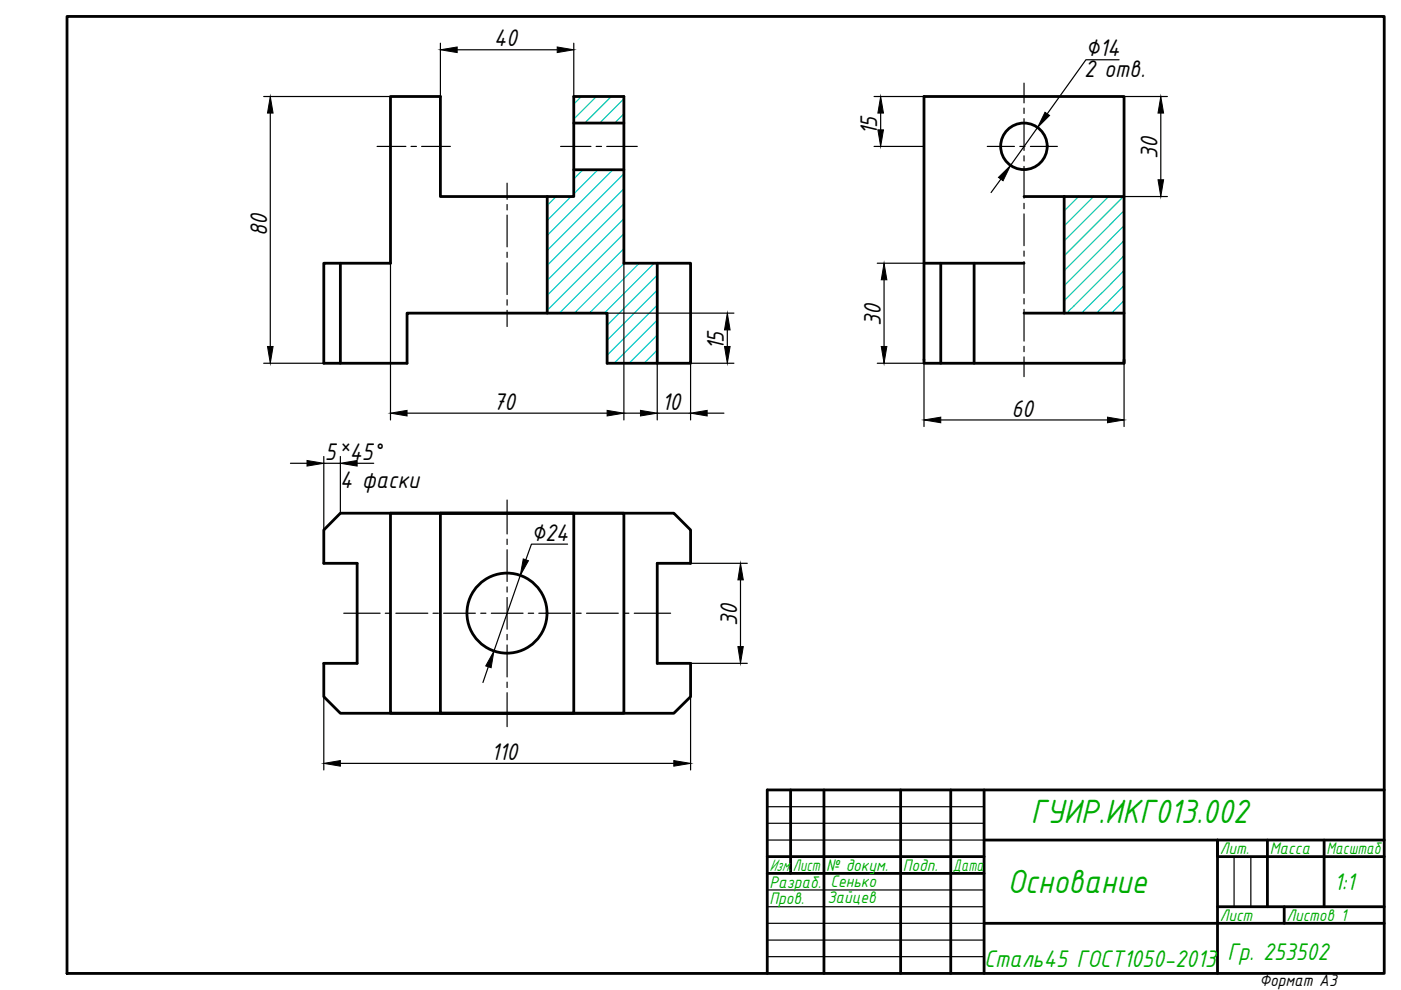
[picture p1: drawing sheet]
<svg xmlns="http://www.w3.org/2000/svg" width="297mm" height="210mm" viewBox="0 0 297 210" stroke-linecap="round" stroke-linejoin="round" font-family="sans-serif">
<!-- layer: 0 -->
<g fill="none" stroke="#000" stroke-width=".59">
<path d="M14.2 3.5h279.3v202.9h-279.3zM82.8 20.5h10.6v21.2h28.3v-21.2h10.6v35.3h14.1v21.2h-17.7v-10.6h-42.4v10.6h-17.6v-21.2h14.1zM121.7 36h10.6M121.7 26.1h10.6M72.2 55.8v21.2M116 41.7v24.7M139.3 55.8v21.2M195.9 55.8h21.2M199.5 55.8v21.2M206.5 55.8v21.2M217.1 41.7h21.2M225.6 41.7v24.7"/>
<path d="M217.1 66.4h21.2M238.3 76.3v.7h-42.4v-56.5h42.4v56.5M72.2 108.8h70.7l3.5 3.6v7h-7.1v21.2h7.1v7.1l-3.5 3.5h-70.7l-3.5-3.5v-7.1h7v-21.2h-7v-7zM82.8 108.8h49.5v42.4h-49.5zM93.4 108.8h28.3v42.4h-28.3zM167.6 167.5v17.7M174.7 167.5v38.9M191 167.5v38.9M201.6 167.5v38.9M208.6 167.5v38.9M208.6 178.1h84.9M268.7 178.1v14.1"/>
<path d="M280.7 178.1v14.1M293.5 167.5h-130.8v38.9M162.7 181.6h45.9M162.7 185.2h45.9M208.6 195.8h84.9M258.1 192.2h35.4M272.3 192.2v3.6M293.5 181.6h-35.4v-3.5v28.3"/>
<circle cx="217.1" cy="31" r="4.9"/>
<circle cx="107.5" cy="130" r="8.5"/>
</g>
<path d="M162.7 171h45.9M162.7 174.6h45.9M162.7 178.1h45.9M162.7 188.7h45.9M162.7 192.2h45.9M162.7 199.3h45.9M162.7 195.8h45.9M261.6 181.6v10.6M265.2 181.6v10.6M162.7 202.8h45.9" fill="none" stroke="#000" stroke-width=".25"/>
<g fill="none" stroke="#000" stroke-width=".25">
<path d="M217.1 17.6v4.2M80 31h6M87.2 31h1.1M89.4 31h6.1M107.5 38.8v3.5M118.9 31h6.4M126.4 31h1.1M128.6 31h6.5M209.3 31h5.8M216.2 31h1.1M217.1 22.9v1.2M217.1 25.2v6.7"/>
<path d="M217.1 33v1.1M217.1 35.3v6.7M218.5 31h5.7M107.5 43.4v1.1M107.5 45.6v6.7M107.5 53.5v1.1M107.5 55.7v6.8M217.1 43.1v1.2M217.1 45.4v6.7M217.1 53.2v1.1M217.1 55.5v6.7M107.5 63.6v1.1"/>
<path d="M107.5 65.8v3.4M217.1 63.3v1.1M217.1 65.6v6.7M217.1 73.4v1.2M217.1 75.7v4.2M107.5 106v7.2M107.5 114.3v1.2M107.5 116.6v6.7M72.9 130h7.7M81.7 130h1.1M83.9 130h6.8M91.8 130h1.1"/>
<path d="M94.1 130h6.7M101.9 130h1.1M104.2 130h6.7M107.5 124.4v1.1M107.5 126.7v6.7M107.5 134.5v1.2M107.5 136.8v6.7M112 130h1.1M114.2 130h6.8M122.1 130h1.1M124.4 130h6.7M132.2 130h1.1"/>
<path d="M134.5 130h7.7M107.5 144.6v1.2M107.5 146.9v7.2"/>
</g>
<g fill="none" stroke="#00c7c7" stroke-width=".25">
<path d="M123.3 20.5l-1.6 1.6M123.6 36l-1.9 1.9M126.4 20.5l-4.7 4.7M126.8 36l-5.1 5.1M129.6 20.5l-5.6 5.6M129.9 36l-13.9 13.9M132.3 21l-5.1 5.1M132.3 24.1l-2 2M132.3 36.8l-16.3 16.3M117.9 41.7l-1.9 1.9M121.1 41.7l-5.1 5.1M132.3 40l-16.3 16.3"/>
<path d="M132.3 43.2l-16.3 16.3M132.3 46.4l-16.3 16.2M132.3 49.5l-16.3 16.3M132.3 52.7l-13.7 13.7M132.4 55.8l-10.6 10.6M135.5 55.8l-10.5 10.6M138.7 55.8l-10.6 10.6M139.3 58.3l-10.6 10.7M228.7 41.7l-3.1 3M231.8 41.7l-6.2 6.2M235 41.7l-9.4 9.4M238.2 41.7l-12.6 12.5"/>
<path d="M238.3 44.7l-12.7 12.7M238.3 47.9l-12.7 12.7M238.3 51l-12.7 12.8M238.3 54.2l-12.2 12.2M238.3 57.4l-9 9M139.3 61.5l-10.6 10.7M139.3 64.7l-10.6 10.6M139.3 67.9l-9.1 9.1M139.3 71l-5.9 6M139.3 74.2l-2.7 2.8M238.3 60.6l-5.8 5.8M238.3 63.7l-2.6 2.7"/>
</g>
<g fill="none" stroke="#000" stroke-width=".25">
<path d="M93.4 9.2v11.3M96.9 10.6h21.2M121.7 9.2v11.3M237.3 12.7h-7.1l-8.2 11.4M55.9 20.5h26.9M57.3 24v49.5M185.3 20.5h10.6M185.3 31h10.6M186.7 24v3.5M212.2 38l-2.1 2.8M220 27l-5.8 8.1M238.3 20.5h9.2"/>
<path d="M246.1 24v14.1M82.8 55.8v33.2M132.3 55.8v33.2M186 55.8h9.9M187.4 59.3v14.2M238.3 41.7h9.2M55.9 77h12.8M128.7 66.4h26.9M139.3 77v12M154.2 69.9v3.6M155.6 77h-9.2v12M186 77h9.9"/>
<path d="M195.9 76.3v14.1M238.3 77v13.4M61.6 98.2h3.5M68.7 96.8v15.6M68.7 98.2h3.5M72.2 96.8v12M75.7 98.2h3.5M86.3 87.6h42.4M132.3 87.6h3.5M139.3 87.6h7.1M149.9 87.6h3.6M199.5 89h35.3"/>
<path d="M120.3 115.4h-7.6l-1.2 3.3M146.4 119.4h12M110.3 122l-5.6 16.1M157 123v14.1M68.7 147.7v15.6M103.5 141.4l-1.1 3.3M146.4 140.6h12M146.4 147.7v15.6M72.2 161.9h70.7"/>
</g>
<g fill="#000" stroke="#000" stroke-width=".21">
<path d="M93.4 10.6l3.5-.6v1.1zM118.1 10l3.6 .6-3.6 .5zM57.3 20.5l.6 3.5h-1.2zM186.7 20.5l.6 3.5h-1.2zM186.1 27.5h1.2l-.6 3.5zM211.7 37.6l2.5-2.5-1.5 3.2zM221.6 23.8l.9 .7-2.5 2.5zM246.1 20.5l.6 3.5h-1.2zM245.5 38.1h1.2l-.6 3.6zM187.4 55.8l.6 3.5h-1.2zM56.7 73.5h1.2l-.6 3.5zM153.6 73.5h1.2l-.6 3.5z"/>
<path d="M154.2 66.4l.6 3.5h-1.2zM186.8 73.5h1.2l-.6 3.5zM65.1 97.6l3.6 .6-3.6 .6zM72.2 98.2l3.5-.6v1.2zM82.8 87.6l3.5-.6v1.2zM128.7 87l3.6 .6-3.6 .6zM135.8 87l3.5 .6-3.5 .6zM146.4 87.6l3.5-.6v1.2zM195.9 89l3.6-.6v1.2zM234.8 88.4l3.5 .6-3.5 .6zM110.9 118.5l1.1 .4-1.7 3.1zM156.4 137.1h1.2l-.6 3.5z"/>
<path d="M157 119.4l.6 3.6h-1.2zM104.7 138.1l-.6 3.5-1.1-.4zM68.7 161.9l3.5-.6v1.1zM142.9 161.3l3.5 .6-3.5 .5z"/>
</g>
<g font-size="7.7" fill="#00ad00">
<text x="218.6" y="174.6">ГУИР.ИКГ013.002</text>
<text x="213.6" y="189.4">Основание</text>
</g>
<g font-size="5.5">
<text x="104.7" y="9.8">40</text>
<text x="230.2" y="12">∅14</text>
<text x="229.9" y="16.2">2 отв.</text>
<text x="186" y="28.7" transform="rotate(-90 186 28.7)">15</text>
<text x="245.4" y="33.7" transform="rotate(-90 245.4 33.7)">30</text>
<text x="56.6" y="50" transform="rotate(-90 56.6 50)">80</text>
<text x="186.7" y="69" transform="rotate(-90 186.7 69)">30</text>
<text x="153.5" y="74.3" transform="rotate(-90 153.5 74.3)">15</text>
<text x="104.6" y="86.9">70</text>
<text x="140.3" y="86.9">10</text>
<text x="214.4" y="88.3">60</text>
<text x="68.9" y="97.5">5</text>
<text x="72.1" y="103.4">4 фаски</text>
<text x="112.6" y="114.7">∅24</text>
<text x="156.3" y="132.6" transform="rotate(-90 156.3 132.6)">30</text>
<text x="104.1" y="161.1">110</text>
</g>
<g font-size="5.5" fill="#00ad00">
<text x="282.9" y="188.7">1:1</text>
<text x="260.3" y="203.6">Гр. 253502</text>
<text x="208.6" y="205">Сталь45 ГОСТ1050-2013</text>
</g>
<text font-size="4.9" x="72.2" y="97.6">˟45°</text>
<g font-size="3.8" fill="#00ad00">
<text x="163.1" y="184.7">Изм.</text>
<text x="168.1" y="184.7">Лист</text>
<text x="175.2" y="184.7">№ докум.</text>
<text x="191.4" y="184.7">Подп.</text>
<text x="202" y="184.7">Дата</text>
<text x="258.6" y="181.2">Лит.</text>
<text x="269.2" y="181.2">Масса</text>
<text x="281.2" y="181.2">Масштаб</text>
<text x="163.1" y="188.2">Разраб.</text>
<text x="163.1" y="191.7">Пров.</text>
<text x="175.4" y="191.5">Зайцев</text>
<text x="176.1" y="188">Сенько</text>
<text x="258.6" y="195.3">Лист</text>
<text x="272.7" y="195.3">Листов 1</text>
</g>
<text font-size="3.8" x="267" y="209.1">Формат А3</text>
</svg>
